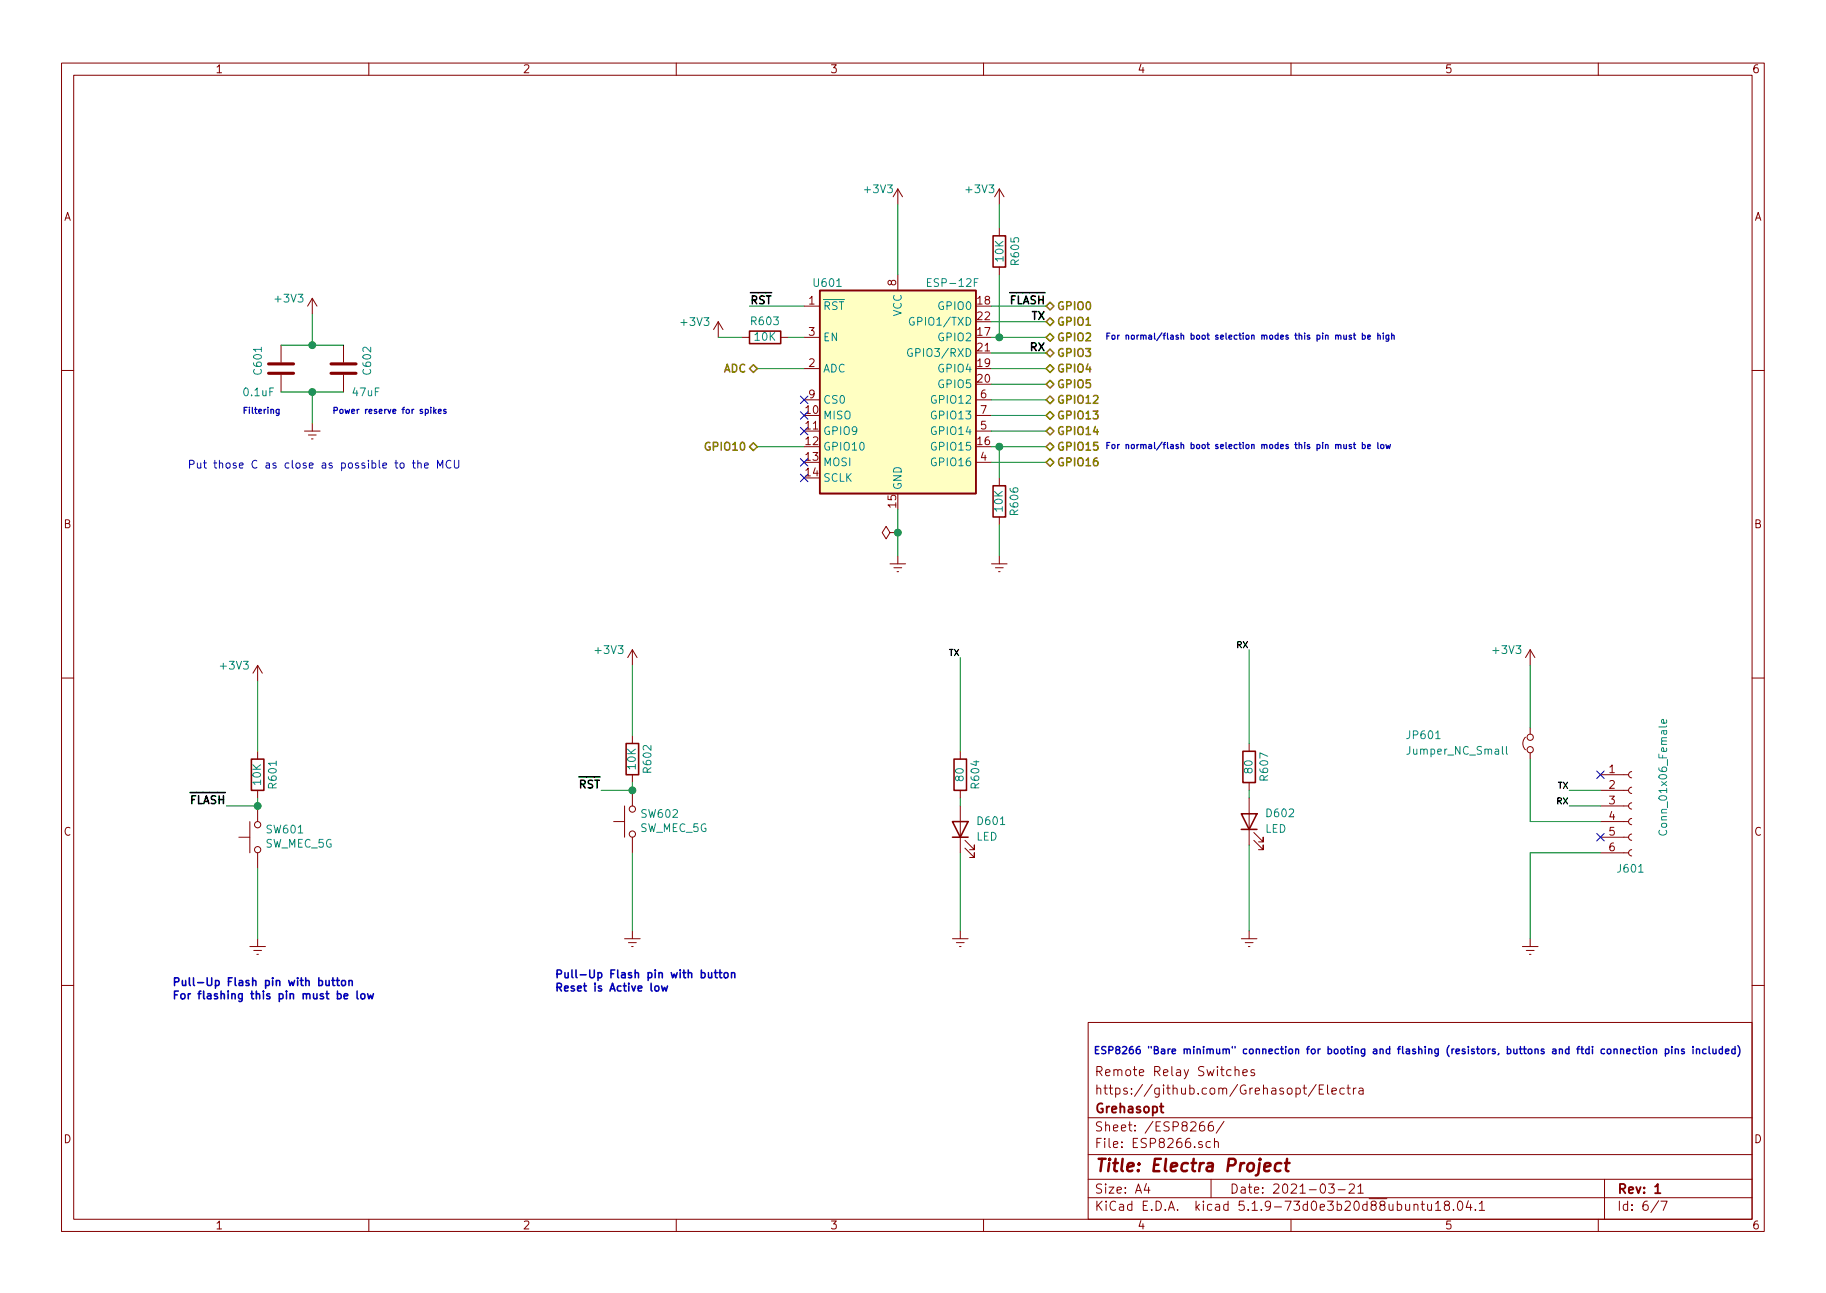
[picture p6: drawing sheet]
EESchema Schematic File Version 4
EELAYER 30 0
EELAYER END
$Descr A4 11693 8268
encoding utf-8
Sheet 6 7
Title "Electra Project"
Date "2021-03-21"
Rev "1"
Comp "Grehasopt"
Comment1 "https://github.com/Grehasopt/Electra"
Comment2 "Remote Relay Switches"
Comment3 ""
Comment4 ""
$EndDescr
$Comp
L power:GNDREF #PWR?
U 1 1
P 5750 3550
AR Path="/6070E99C" Ref="#PWR?"  Part="1" 
AR Path="/606FF326/6070E99C" Ref="#PWR0609"  Part="1" 
AR Path="/60B67EE4/6070E99C" Ref="#PWR?"  Part="1" 
F 0 "#PWR0609" H 5750 3300 50  0001 C CNN
F 1 "GNDREF" H 5755 3377 50  0001 C CNN
F 2 "" H 5750 3550 50  0001 C CNN
F 3 "" H 5750 3550 50  0001 C CNN
	1    5750 3550
	1    0    0    -1  
$EndComp
Wire Wire Line
	6350 2050 6700 2050
Wire Wire Line
	6350 2250 6700 2250
Wire Wire Line
	6350 2350 6700 2350
Wire Wire Line
	6350 2450 6700 2450
Wire Wire Line
	6350 2550 6700 2550
Wire Wire Line
	5750 3550 5750 3400
$Comp
L power:+3V3 #PWR?
U 1 1
P 5750 1300
AR Path="/6070E9AA" Ref="#PWR?"  Part="1" 
AR Path="/606FF326/6070E9AA" Ref="#PWR0608"  Part="1" 
AR Path="/60B67EE4/6070E9AA" Ref="#PWR?"  Part="1" 
F 0 "#PWR0608" H 5750 1150 50  0001 C CNN
F 1 "+3V3" H 5625 1400 50  0000 C CNN
F 2 "" H 5750 1300 50  0001 C CNN
F 3 "" H 5750 1300 50  0001 C CNN
	1    5750 1300
	1    0    0    -1  
$EndComp
$Comp
L Device:R R?
U 1 1
P 6400 1600
AR Path="/6070E9B1" Ref="R?"  Part="1" 
AR Path="/606FF326/6070E9B1" Ref="R605"  Part="1" 
AR Path="/60B67EE4/6070E9B1" Ref="R?"  Part="1" 
F 0 "R605" V 6500 1600 50  0000 C CNN
F 1 "10K" V 6400 1600 50  0000 C CNN
F 2 "Resistor_SMD:R_0603_1608Metric_Pad0.98x0.95mm_HandSolder" V 6330 1600 50  0001 C CNN
F 3 "https://datasheet.lcsc.com/szlcsc/1809140220_UNI-ROYAL-Uniroyal-Elec-0603WAJ0103T5E_C15401.pdf" H 6400 1600 50  0001 C CNN
F 4 "10kΩ ±5% 0.1W ±100ppm/℃ 0603 Chip Resistor - Surface Mount RoHS" H 6400 1600 50  0001 C CNN "Description"
F 5 "C15401" H 6400 1600 50  0001 C CNN "LCSC Part #"
F 6 "UNI-ROYAL(Uniroyal Elec)" H 6400 1600 50  0001 C CNN "Manufacturer"
F 7 "0.1W" H 6400 1600 50  0001 C CNN "Maximum Value"
F 8 "0603WAJ0103T5E" H 6400 1600 50  0001 C CNN "Mfr.Part #"
F 9 "0603" H 6400 1600 50  0001 C CNN "Package Reference"
	1    6400 1600
	1    0    0    -1  
$EndComp
$Comp
L Device:R R?
U 1 1
P 1650 4950
AR Path="/6070E9B7" Ref="R?"  Part="1" 
AR Path="/606FF326/6070E9B7" Ref="R601"  Part="1" 
AR Path="/60B67EE4/6070E9B7" Ref="R?"  Part="1" 
F 0 "R601" V 1550 4950 50  0000 C CNN
F 1 "10K" V 1650 4950 50  0000 C CNN
F 2 "Resistor_SMD:R_0603_1608Metric_Pad0.98x0.95mm_HandSolder" V 1580 4950 50  0001 C CNN
F 3 "https://datasheet.lcsc.com/szlcsc/1809140220_UNI-ROYAL-Uniroyal-Elec-0603WAJ0103T5E_C15401.pdf" H 1650 4950 50  0001 C CNN
F 4 "10kΩ ±5% 0.1W ±100ppm/℃ 0603 Chip Resistor - Surface Mount RoHS" H 1650 4950 50  0001 C CNN "Description"
F 5 "C15401" H 1650 4950 50  0001 C CNN "LCSC Part #"
F 6 "UNI-ROYAL(Uniroyal Elec)" H 1650 4950 50  0001 C CNN "Manufacturer"
F 7 "0.1W" H 1650 4950 50  0001 C CNN "Maximum Value"
F 8 "0603WAJ0103T5E" H 1650 4950 50  0001 C CNN "Mfr.Part #"
F 9 "0603" H 1650 4950 50  0001 C CNN "Package Reference"
	1    1650 4950
	-1   0    0    1   
$EndComp
$Comp
L power:GNDREF #PWR?
U 1 1
P 6400 3550
AR Path="/6070E9BD" Ref="#PWR?"  Part="1" 
AR Path="/606FF326/6070E9BD" Ref="#PWR0612"  Part="1" 
AR Path="/60B67EE4/6070E9BD" Ref="#PWR?"  Part="1" 
F 0 "#PWR0612" H 6400 3300 50  0001 C CNN
F 1 "GNDREF" H 6405 3377 50  0001 C CNN
F 2 "" H 6400 3550 50  0001 C CNN
F 3 "" H 6400 3550 50  0001 C CNN
	1    6400 3550
	1    0    0    -1  
$EndComp
$Comp
L Switch:SW_MEC_5G SW?
U 1 1
P 1650 5350
AR Path="/6070E9C3" Ref="SW?"  Part="1" 
AR Path="/606FF326/6070E9C3" Ref="SW601"  Part="1" 
AR Path="/60B67EE4/6070E9C3" Ref="SW?"  Part="1" 
F 0 "SW601" V 1696 5302 50  0000 R CNN
F 1 "SW_MEC_5G" V 1605 5302 50  0000 R CNN
F 2 "Button_Switch_SMD:SW_SPST_EVQPE1" H 1650 5550 50  0001 C CNN
F 3 "https://datasheet.lcsc.com/szlcsc/2005221232_SHOU-HAN-TS342A2P-WZ_C557591.pdf" H 1650 5550 50  0001 C CNN
F 4 "SMD Tactile Switches RoHS" H 1650 5350 50  0001 C CNN "Description"
F 5 "C557591" H 1650 5350 50  0001 C CNN "LCSC Part #"
F 6 "SHOU HAN" H 1650 5350 50  0001 C CNN "Manufacturer"
F 7 "Pad |<- 3.4mm ->|  [2.1x2mm]" H 1650 5350 50  0001 C CNN "Maximum Value"
F 8 "TS342A2P-WZ" H 1650 5350 50  0001 C CNN "Mfr.Part #"
F 9 "3.95x2.9x2mm" H 1650 5350 50  0001 C CNN "Package Reference"
	1    1650 5350
	0    -1   -1   0   
$EndComp
$Comp
L power:+3V3 #PWR?
U 1 1
P 6400 1300
AR Path="/6070E9C9" Ref="#PWR?"  Part="1" 
AR Path="/606FF326/6070E9C9" Ref="#PWR0611"  Part="1" 
AR Path="/60B67EE4/6070E9C9" Ref="#PWR?"  Part="1" 
F 0 "#PWR0611" H 6400 1150 50  0001 C CNN
F 1 "+3V3" H 6275 1400 50  0000 C CNN
F 2 "" H 6400 1300 50  0001 C CNN
F 3 "" H 6400 1300 50  0001 C CNN
	1    6400 1300
	1    0    0    -1  
$EndComp
$Comp
L power:+3V3 #PWR?
U 1 1
P 1650 4350
AR Path="/6070E9CF" Ref="#PWR?"  Part="1" 
AR Path="/606FF326/6070E9CF" Ref="#PWR0601"  Part="1" 
AR Path="/60B67EE4/6070E9CF" Ref="#PWR?"  Part="1" 
F 0 "#PWR0601" H 1650 4200 50  0001 C CNN
F 1 "+3V3" H 1500 4450 50  0000 C CNN
F 2 "" H 1650 4350 50  0001 C CNN
F 3 "" H 1650 4350 50  0001 C CNN
	1    1650 4350
	1    0    0    -1  
$EndComp
Wire Wire Line
	1650 5100 1650 5150
Wire Wire Line
	1650 4800 1650 4350
Wire Wire Line
	1450 5150 1650 5150
Connection ~ 1650 5150
Wire Wire Line
	6400 1300 6400 1450
Wire Wire Line
	6400 1750 6400 2150
Wire Wire Line
	6400 2150 6350 2150
NoConn ~ 5150 2550
NoConn ~ 5150 2650
NoConn ~ 5150 2750
NoConn ~ 5150 2950
NoConn ~ 5150 3050
Wire Wire Line
	6400 2850 6350 2850
Connection ~ 6400 2850
Wire Wire Line
	6700 2850 6400 2850
Wire Wire Line
	6400 3050 6400 2850
Wire Wire Line
	6400 3350 6400 3550
$Comp
L Device:R R?
U 1 1
P 6400 3200
AR Path="/6070E9EE" Ref="R?"  Part="1" 
AR Path="/606FF326/6070E9EE" Ref="R606"  Part="1" 
AR Path="/60B67EE4/6070E9EE" Ref="R?"  Part="1" 
F 0 "R606" V 6300 3200 50  0000 C CNN
F 1 "10K" V 6400 3200 50  0000 C CNN
F 2 "Resistor_SMD:R_0603_1608Metric_Pad0.98x0.95mm_HandSolder" V 6330 3200 50  0001 C CNN
F 3 "https://datasheet.lcsc.com/szlcsc/1809140220_UNI-ROYAL-Uniroyal-Elec-0603WAJ0103T5E_C15401.pdf" H 6400 3200 50  0001 C CNN
F 4 "10kΩ ±5% 0.1W ±100ppm/℃ 0603 Chip Resistor - Surface Mount RoHS" H 6400 3200 50  0001 C CNN "Description"
F 5 "C15401" H 6400 3200 50  0001 C CNN "LCSC Part #"
F 6 "UNI-ROYAL(Uniroyal Elec)" H 6400 3200 50  0001 C CNN "Manufacturer"
F 7 "0.1W" H 6400 3200 50  0001 C CNN "Maximum Value"
F 8 "0603WAJ0103T5E" H 6400 3200 50  0001 C CNN "Mfr.Part #"
F 9 "0603" H 6400 3200 50  0001 C CNN "Package Reference"
	1    6400 3200
	-1   0    0    1   
$EndComp
Wire Wire Line
	5150 2150 5050 2150
Wire Wire Line
	5150 1950 4800 1950
Wire Wire Line
	5150 2850 4850 2850
Wire Wire Line
	4850 2350 5150 2350
$Comp
L Device:R R?
U 1 1
P 4900 2150
AR Path="/6070EA17" Ref="R?"  Part="1" 
AR Path="/606FF326/6070EA17" Ref="R603"  Part="1" 
AR Path="/60B67EE4/6070EA17" Ref="R?"  Part="1" 
F 0 "R603" V 5000 2150 50  0000 C CNN
F 1 "10K" V 4900 2150 50  0000 C CNN
F 2 "Resistor_SMD:R_0603_1608Metric_Pad0.98x0.95mm_HandSolder" V 4830 2150 50  0001 C CNN
F 3 "https://datasheet.lcsc.com/szlcsc/1809140220_UNI-ROYAL-Uniroyal-Elec-0603WAJ0103T5E_C15401.pdf" H 4900 2150 50  0001 C CNN
F 4 "10kΩ ±5% 0.1W ±100ppm/℃ 0603 Chip Resistor - Surface Mount RoHS" H 4900 2150 50  0001 C CNN "Description"
F 5 "C15401" H 4900 2150 50  0001 C CNN "LCSC Part #"
F 6 "UNI-ROYAL(Uniroyal Elec)" H 4900 2150 50  0001 C CNN "Manufacturer"
F 7 "0.1W" H 4900 2150 50  0001 C CNN "Maximum Value"
F 8 "0603WAJ0103T5E" H 4900 2150 50  0001 C CNN "Mfr.Part #"
F 9 "0603" H 4900 2150 50  0001 C CNN "Package Reference"
	1    4900 2150
	0    -1   -1   0   
$EndComp
$Comp
L power:+3V3 #PWR?
U 1 1
P 4600 2150
AR Path="/6070EA1D" Ref="#PWR?"  Part="1" 
AR Path="/606FF326/6070EA1D" Ref="#PWR0607"  Part="1" 
AR Path="/60B67EE4/6070EA1D" Ref="#PWR?"  Part="1" 
F 0 "#PWR0607" H 4600 2000 50  0001 C CNN
F 1 "+3V3" H 4450 2250 50  0000 C CNN
F 2 "" H 4600 2150 50  0001 C CNN
F 3 "" H 4600 2150 50  0001 C CNN
	1    4600 2150
	1    0    0    -1  
$EndComp
Wire Wire Line
	4750 2150 4600 2150
Wire Wire Line
	6350 2750 6700 2750
Wire Wire Line
	6350 2950 6700 2950
$Comp
L Device:R R?
U 1 1
P 4050 4850
AR Path="/6070EA33" Ref="R?"  Part="1" 
AR Path="/606FF326/6070EA33" Ref="R602"  Part="1" 
AR Path="/60B67EE4/6070EA33" Ref="R?"  Part="1" 
F 0 "R602" V 3950 4850 50  0000 C CNN
F 1 "10K" V 4050 4850 50  0000 C CNN
F 2 "Resistor_SMD:R_0603_1608Metric_Pad0.98x0.95mm_HandSolder" V 3980 4850 50  0001 C CNN
F 3 "https://datasheet.lcsc.com/szlcsc/1809140220_UNI-ROYAL-Uniroyal-Elec-0603WAJ0103T5E_C15401.pdf" H 4050 4850 50  0001 C CNN
F 4 "10kΩ ±5% 0.1W ±100ppm/℃ 0603 Chip Resistor - Surface Mount RoHS" H 4050 4850 50  0001 C CNN "Description"
F 5 "C15401" H 4050 4850 50  0001 C CNN "LCSC Part #"
F 6 "UNI-ROYAL(Uniroyal Elec)" H 4050 4850 50  0001 C CNN "Manufacturer"
F 7 "0.1W" H 4050 4850 50  0001 C CNN "Maximum Value"
F 8 "0603WAJ0103T5E" H 4050 4850 50  0001 C CNN "Mfr.Part #"
F 9 "0603" H 4050 4850 50  0001 C CNN "Package Reference"
	1    4050 4850
	-1   0    0    1   
$EndComp
$Comp
L Switch:SW_MEC_5G SW?
U 1 1
P 4050 5250
AR Path="/6070EA39" Ref="SW?"  Part="1" 
AR Path="/606FF326/6070EA39" Ref="SW602"  Part="1" 
AR Path="/60B67EE4/6070EA39" Ref="SW?"  Part="1" 
F 0 "SW602" V 4096 5202 50  0000 R CNN
F 1 "SW_MEC_5G" V 4005 5202 50  0000 R CNN
F 2 "Button_Switch_SMD:SW_SPST_EVQPE1" H 4050 5450 50  0001 C CNN
F 3 "https://datasheet.lcsc.com/szlcsc/2005221232_SHOU-HAN-TS342A2P-WZ_C557591.pdf" H 4050 5450 50  0001 C CNN
F 4 "SMD Tactile Switches RoHS" H 4050 5250 50  0001 C CNN "Description"
F 5 "C557591" H 4050 5250 50  0001 C CNN "LCSC Part #"
F 6 "SHOU HAN" H 4050 5250 50  0001 C CNN "Manufacturer"
F 7 "Pad |<- 3.4mm ->|  [2.1x2mm]" H 4050 5250 50  0001 C CNN "Maximum Value"
F 8 "TS342A2P-WZ" H 4050 5250 50  0001 C CNN "Mfr.Part #"
F 9 "3.95x2.9x2mm" H 4050 5250 50  0001 C CNN "Package Reference"
	1    4050 5250
	0    -1   -1   0   
$EndComp
$Comp
L power:+3V3 #PWR?
U 1 1
P 4050 4250
AR Path="/6070EA3F" Ref="#PWR?"  Part="1" 
AR Path="/606FF326/6070EA3F" Ref="#PWR0605"  Part="1" 
AR Path="/60B67EE4/6070EA3F" Ref="#PWR?"  Part="1" 
F 0 "#PWR0605" H 4050 4100 50  0001 C CNN
F 1 "+3V3" H 3900 4350 50  0000 C CNN
F 2 "" H 4050 4250 50  0001 C CNN
F 3 "" H 4050 4250 50  0001 C CNN
	1    4050 4250
	1    0    0    -1  
$EndComp
$Comp
L power:GNDREF #PWR?
U 1 1
P 4050 5950
AR Path="/6070EA45" Ref="#PWR?"  Part="1" 
AR Path="/606FF326/6070EA45" Ref="#PWR0606"  Part="1" 
AR Path="/60B67EE4/6070EA45" Ref="#PWR?"  Part="1" 
F 0 "#PWR0606" H 4050 5700 50  0001 C CNN
F 1 "GNDREF" H 4055 5777 50  0001 C CNN
F 2 "" H 4050 5950 50  0001 C CNN
F 3 "" H 4050 5950 50  0001 C CNN
	1    4050 5950
	1    0    0    -1  
$EndComp
Wire Wire Line
	4050 5000 4050 5050
Wire Wire Line
	4050 4700 4050 4250
Wire Wire Line
	3850 5050 4050 5050
Connection ~ 4050 5050
Text Label 4800 1950 0    50   ~ 10
~RST
Text Label 3850 5050 2    50   ~ 10
~RST
$Comp
L RF_Module:ESP-12F U?
U 1 1
P 5750 2550
AR Path="/6070E996" Ref="U?"  Part="1" 
AR Path="/606FF326/6070E996" Ref="U601"  Part="1" 
AR Path="/60B67EE4/6070E996" Ref="U?"  Part="1" 
F 0 "U601" H 5300 3300 50  0000 C CNN
F 1 "ESP-12F" H 6100 3300 50  0000 C CNN
F 2 "RF_Module:ESP-12E" H 5750 2550 50  0001 C CNN
F 3 "https://datasheet.lcsc.com/szlcsc/2102191804_Ai-Thinker-ESP-12F-ESP8266MOD_C82891.pdf" H 5400 2650 50  0001 C CNN
F 4 "ESP-12F(ESP8266MOD)" H 5750 2550 50  0001 C CNN "Mfr.Part #"
F 5 "Ai-Thinker" H 5750 2550 50  0001 C CNN "Manufacturer"
F 6 " C82891" H 5750 2550 50  0001 C CNN "LCSC Part #"
F 7 "WIFI Module WIFI Modules RoHS" H 5750 2550 50  0001 C CNN "Description"
F 8 "3.3V" H 5750 2550 50  0001 C CNN "Maximum Value"
F 9 "WIFI Module" H 5750 2550 50  0001 C CNN "Package Reference"
	1    5750 2550
	1    0    0    -1  
$EndComp
Wire Wire Line
	6350 2650 6700 2650
Text HLabel 6700 2850 2    50   BiDi ~ 10
GPIO15
Text HLabel 6700 2350 2    50   BiDi ~ 10
GPIO4
Text HLabel 6700 2450 2    50   BiDi ~ 10
GPIO5
Text HLabel 6700 2550 2    50   BiDi ~ 10
GPIO12
Text HLabel 6700 2650 2    50   BiDi ~ 10
GPIO13
Text HLabel 6700 2750 2    50   BiDi ~ 10
GPIO14
Text HLabel 6700 2950 2    50   BiDi ~ 10
GPIO16
Wire Wire Line
	6350 1950 6700 1950
Text Label 1450 5150 2    50   ~ 10
~FLASH
Text Label 6700 1950 2    50   ~ 10
~FLASH
Text Label 6700 2050 2    50   ~ 10
TX
Text Label 6700 2250 2    50   ~ 10
RX
Wire Wire Line
	6400 2150 6700 2150
Connection ~ 6400 2150
$Comp
L Connector:Conn_01x06_Female J601
U 1 1
P 10450 5150
F 0 "J601" H 10350 4750 50  0000 L CNN
F 1 "Conn_01x06_Female" V 10650 4950 50  0000 L CNN
F 2 "Connector_PinHeader_2.54mm:PinHeader_1x06_P2.54mm_Vertical" H 10450 5150 50  0001 C CNN
F 3 "-" H 10450 5150 50  0001 C CNN
F 4 "-" H 10450 5150 50  0001 C CNN "Description"
F 5 "-" H 10450 5150 50  0001 C CNN "LCSC Part #"
F 6 "-" H 10450 5150 50  0001 C CNN "Manufacturer"
F 7 "-" H 10450 5150 50  0001 C CNN "Maximum Value"
F 8 "-" H 10450 5150 50  0001 C CNN "Mfr.Part #"
F 9 "2.54mm 1x6" H 10450 5150 50  0001 C CNN "Package Reference"
	1    10450 5150
	1    0    0    -1  
$EndComp
NoConn ~ 10250 4950
NoConn ~ 10250 5350
$Comp
L power:GNDREF #PWR?
U 1 1
P 9800 6000
AR Path="/6082871C" Ref="#PWR?"  Part="1" 
AR Path="/606FF326/6082871C" Ref="#PWR0615"  Part="1" 
AR Path="/60B67EE4/6082871C" Ref="#PWR?"  Part="1" 
F 0 "#PWR0615" H 9800 5750 50  0001 C CNN
F 1 "GNDREF" H 9805 5827 50  0001 C CNN
F 2 "" H 9800 6000 50  0001 C CNN
F 3 "" H 9800 6000 50  0001 C CNN
	1    9800 6000
	1    0    0    -1  
$EndComp
Text Label 10050 5050 2    39   ~ 8
TX
Text Label 10050 5150 2    39   ~ 8
RX
$Comp
L power:+3V3 #PWR?
U 1 1
P 9800 4250
AR Path="/6082E114" Ref="#PWR?"  Part="1" 
AR Path="/606FF326/6082E114" Ref="#PWR0614"  Part="1" 
AR Path="/60B67EE4/6082E114" Ref="#PWR?"  Part="1" 
F 0 "#PWR0614" H 9800 4100 50  0001 C CNN
F 1 "+3V3" H 9650 4350 50  0000 C CNN
F 2 "" H 9800 4250 50  0001 C CNN
F 3 "" H 9800 4250 50  0001 C CNN
	1    9800 4250
	1    0    0    -1  
$EndComp
Text Notes 7000 6750 0    46   ~ 9
ESP8266 "Bare minimum" connection for booting and flashing (resistors, buttons and ftdi connection pins included)
Wire Wire Line
	4050 5950 4050 5450
Text HLabel 6700 2150 2    50   BiDi ~ 10
GPIO2
Text HLabel 6700 2250 2    50   BiDi ~ 10
GPIO3
Text HLabel 6700 2050 2    50   BiDi ~ 10
GPIO1
Text HLabel 6700 1950 2    50   BiDi ~ 10
GPIO0
Text HLabel 4850 2850 0    50   BiDi ~ 10
GPIO10
Text HLabel 4850 2350 0    50   BiDi ~ 10
ADC
$Comp
L Device:R R?
U 1 1
P 8000 4900
AR Path="/608D43C6" Ref="R?"  Part="1" 
AR Path="/606FF326/608D43C6" Ref="R607"  Part="1" 
AR Path="/60B67EE4/608D43C6" Ref="R?"  Part="1" 
F 0 "R607" V 7900 4900 50  0000 C CNN
F 1 "80" V 8000 4900 50  0000 C CNN
F 2 "Resistor_SMD:R_0603_1608Metric_Pad0.98x0.95mm_HandSolder" V 7930 4900 50  0001 C CNN
F 3 "https://datasheet.lcsc.com/szlcsc/1912111437_BOURNS-CR0603-FX-80R6ELF_C202954.pdf" H 8000 4900 50  0001 C CNN
F 4 " 	80.6Ω ±1% 0.1W ±100ppm/℃ 0603 Chip Resistor - Surface Mount RoHS" H 8000 4900 50  0001 C CNN "Description"
F 5 "C202954" H 8000 4900 50  0001 C CNN "LCSC Part #"
F 6 "BOURNS" H 8000 4900 50  0001 C CNN "Manufacturer"
F 7 "0.1W" H 8000 4900 50  0001 C CNN "Maximum Value"
F 8 "CR0603-FX-80R6ELF" H 8000 4900 50  0001 C CNN "Mfr.Part #"
F 9 "0603" H 8000 4900 50  0001 C CNN "Package Reference"
	1    8000 4900
	-1   0    0    1   
$EndComp
$Comp
L Device:LED D602
U 1 1
P 8000 5250
F 0 "D602" V 8050 5150 50  0000 R CNN
F 1 "LED" V 7950 5150 50  0000 R CNN
F 2 "LED_SMD:LED_0603_1608Metric_Pad1.05x0.95mm_HandSolder" H 8000 5250 50  0001 C CNN
F 3 "https://datasheet.lcsc.com/szlcsc/2008201033_Foshan-NationStar-Optoelectronics-NCD0603Y1_C84268.pdf" H 8000 5250 50  0001 C CNN
F 4 "Yellow 586~595nm 0603 Light Emitting Diodes (LED) RoHS" H 8000 5250 50  0001 C CNN "Description"
F 5 "C84268" H 8000 5250 50  0001 C CNN "LCSC Part #"
F 6 "Foshan NationStar Optoelectronics" H 8000 5250 50  0001 C CNN "Manufacturer"
F 7 "15mA" H 8000 5250 50  0001 C CNN "Maximum Value"
F 8 "NCD0603Y1" H 8000 5250 50  0001 C CNN "Mfr.Part #"
F 9 "0603" H 8000 5250 50  0001 C CNN "Package Reference"
	1    8000 5250
	0    -1   -1   0   
$EndComp
$Comp
L power:GNDREF #PWR?
U 1 1
P 8000 5950
AR Path="/608E153E" Ref="#PWR?"  Part="1" 
AR Path="/606FF326/608E153E" Ref="#PWR0613"  Part="1" 
AR Path="/60B67EE4/608E153E" Ref="#PWR?"  Part="1" 
F 0 "#PWR0613" H 8000 5700 50  0001 C CNN
F 1 "GNDREF" H 8005 5777 50  0001 C CNN
F 2 "" H 8000 5950 50  0001 C CNN
F 3 "" H 8000 5950 50  0001 C CNN
	1    8000 5950
	1    0    0    -1  
$EndComp
$Comp
L power:GNDREF #PWR?
U 1 1
P 6150 5950
AR Path="/608E1CBA" Ref="#PWR?"  Part="1" 
AR Path="/606FF326/608E1CBA" Ref="#PWR0610"  Part="1" 
AR Path="/60B67EE4/608E1CBA" Ref="#PWR?"  Part="1" 
F 0 "#PWR0610" H 6150 5700 50  0001 C CNN
F 1 "GNDREF" H 6155 5777 50  0001 C CNN
F 2 "" H 6150 5950 50  0001 C CNN
F 3 "" H 6150 5950 50  0001 C CNN
	1    6150 5950
	1    0    0    -1  
$EndComp
Wire Wire Line
	8000 5950 8000 5400
Wire Wire Line
	8000 5100 8000 5050
Wire Wire Line
	10050 5050 10250 5050
Wire Wire Line
	10050 5150 10250 5150
Wire Wire Line
	6150 5950 6150 5450
$Comp
L Device:LED D601
U 1 1
P 6150 5300
F 0 "D601" V 6200 5200 50  0000 R CNN
F 1 "LED" V 6100 5200 50  0000 R CNN
F 2 "LED_SMD:LED_0603_1608Metric_Pad1.05x0.95mm_HandSolder" H 6150 5300 50  0001 C CNN
F 3 "https://datasheet.lcsc.com/szlcsc/2008201033_Foshan-NationStar-Optoelectronics-NCD0603Y1_C84268.pdf" H 6150 5300 50  0001 C CNN
F 4 "Yellow 586~595nm 0603 Light Emitting Diodes (LED) RoHS" H 6150 5300 50  0001 C CNN "Description"
F 5 "C84268" H 6150 5300 50  0001 C CNN "LCSC Part #"
F 6 "Foshan NationStar Optoelectronics" H 6150 5300 50  0001 C CNN "Manufacturer"
F 7 "15mA" H 6150 5300 50  0001 C CNN "Maximum Value"
F 8 "NCD0603Y1" H 6150 5300 50  0001 C CNN "Mfr.Part #"
F 9 "0603" H 6150 5300 50  0001 C CNN "Package Reference"
	1    6150 5300
	0    -1   -1   0   
$EndComp
Wire Wire Line
	6150 5150 6150 5100
$Comp
L Device:R R?
U 1 1
P 6150 4950
AR Path="/608D4A64" Ref="R?"  Part="1" 
AR Path="/606FF326/608D4A64" Ref="R604"  Part="1" 
AR Path="/60B67EE4/608D4A64" Ref="R?"  Part="1" 
F 0 "R604" V 6050 4950 50  0000 C CNN
F 1 "80" V 6150 4950 50  0000 C CNN
F 2 "Resistor_SMD:R_0603_1608Metric_Pad0.98x0.95mm_HandSolder" V 6080 4950 50  0001 C CNN
F 3 "https://datasheet.lcsc.com/szlcsc/1912111437_BOURNS-CR0603-FX-80R6ELF_C202954.pdf" H 6150 4950 50  0001 C CNN
F 4 " 	80.6Ω ±1% 0.1W ±100ppm/℃ 0603 Chip Resistor - Surface Mount RoHS" H 6150 4950 50  0001 C CNN "Description"
F 5 "C202954" H 6150 4950 50  0001 C CNN "LCSC Part #"
F 6 "BOURNS" H 6150 4950 50  0001 C CNN "Manufacturer"
F 7 "0.1W" H 6150 4950 50  0001 C CNN "Maximum Value"
F 8 "CR0603-FX-80R6ELF" H 6150 4950 50  0001 C CNN "Mfr.Part #"
F 9 "0603" H 6150 4950 50  0001 C CNN "Package Reference"
	1    6150 4950
	-1   0    0    1   
$EndComp
Text Label 6150 4200 2    39   ~ 8
TX
Text Label 8000 4150 2    39   ~ 8
RX
Wire Wire Line
	6150 4200 6150 4800
Wire Wire Line
	8000 4150 8000 4750
Text Notes 7075 2175 0    39   ~ 8
For normal/flash boot selection modes this pin must be high
Text Notes 7075 2875 0    39   ~ 8
For normal/flash boot selection modes this pin must be low
Text Notes 3550 6350 0    50   ~ 10
Pull-Up Flash pin with button\nReset is Active low
$Comp
L power:+3V3 #PWR?
U 1 1
P 2000 2000
AR Path="/609CCD7D" Ref="#PWR?"  Part="1" 
AR Path="/606FF326/609CCD7D" Ref="#PWR0603"  Part="1" 
AR Path="/60B67EE4/609CCD7D" Ref="#PWR?"  Part="1" 
F 0 "#PWR0603" H 2000 1850 50  0001 C CNN
F 1 "+3V3" H 1850 2100 50  0000 C CNN
F 2 "" H 2000 2000 50  0001 C CNN
F 3 "" H 2000 2000 50  0001 C CNN
	1    2000 2000
	1    0    0    -1  
$EndComp
$Comp
L power:GNDREF #PWR?
U 1 1
P 2000 2700
AR Path="/609CD49E" Ref="#PWR?"  Part="1" 
AR Path="/606FF326/609CD49E" Ref="#PWR0604"  Part="1" 
AR Path="/60B67EE4/609CD49E" Ref="#PWR?"  Part="1" 
F 0 "#PWR0604" H 2000 2450 50  0001 C CNN
F 1 "GNDREF" H 2005 2527 50  0001 C CNN
F 2 "" H 2000 2700 50  0001 C CNN
F 3 "" H 2000 2700 50  0001 C CNN
	1    2000 2700
	1    0    0    -1  
$EndComp
$Comp
L Device:C C602
U 1 1
P 2200 2350
F 0 "C602" V 2350 2300 50  0000 L CNN
F 1 "47uF" H 2250 2200 50  0000 L CNN
F 2 "Capacitor_SMD:C_0603_1608Metric_Pad1.08x0.95mm_HandSolder" H 2238 2200 50  0001 C CNN
F 3 "https://datasheet.lcsc.com/szlcsc/1811081617_Murata-Electronics-GRM188R60J476ME15D_C140782.pdf" H 2200 2350 50  0001 C CNN
F 4 "47uF ±20% 6.3V X5R 0603 Multilayer Ceramic Capacitors MLCC - SMD/SMT RoHS" H 2200 2350 50  0001 C CNN "Description"
F 5 "C140782" H 2200 2350 50  0001 C CNN "LCSC Part #"
F 6 "Murata Electronics" H 2200 2350 50  0001 C CNN "Manufacturer"
F 7 "6.3V" H 2200 2350 50  0001 C CNN "Maximum Value"
F 8 "GRM188R60J476ME15D" H 2200 2350 50  0001 C CNN "Mfr.Part #"
F 9 "0603" H 2200 2350 50  0001 C CNN "Package Reference"
	1    2200 2350
	1    0    0    -1  
$EndComp
Wire Wire Line
	1800 2200 2000 2200
Wire Wire Line
	1800 2500 2000 2500
Wire Wire Line
	2000 2700 2000 2500
Connection ~ 2000 2500
Wire Wire Line
	2000 2500 2200 2500
Wire Wire Line
	2000 2200 2000 2000
Connection ~ 2000 2200
Wire Wire Line
	2000 2200 2200 2200
$Comp
L Device:C C601
U 1 1
P 1800 2350
F 0 "C601" V 1650 2300 50  0000 L CNN
F 1 "0.1uF" H 1550 2200 50  0000 L CNN
F 2 "Capacitor_SMD:C_0603_1608Metric_Pad1.08x0.95mm_HandSolder" H 1838 2200 50  0001 C CNN
F 3 "https://datasheet.lcsc.com/szlcsc/2003171533_TORCH-C0603B104K500NT_C478888.pdf" H 1800 2350 50  0001 C CNN
F 4 "100nF ±10% 50V X7R 0603 Multilayer Ceramic Capacitors MLCC - SMD/SMT RoHS" H 1800 2350 50  0001 C CNN "Description"
F 5 "C478888" H 1800 2350 50  0001 C CNN "LCSC Part #"
F 6 "TORCH" H 1800 2350 50  0001 C CNN "Manufacturer"
F 7 "50V" H 1800 2350 50  0001 C CNN "Maximum Value"
F 8 "C0603B104K500NT" H 1800 2350 50  0001 C CNN "Mfr.Part #"
F 9 "0603" H 1800 2350 50  0001 C CNN "Package Reference"
	1    1800 2350
	1    0    0    -1  
$EndComp
Text Notes 1550 2650 0    39   ~ 8
Filtering
Text Notes 2125 2650 0    39   ~ 8
Power reserve for spikes
Wire Wire Line
	10250 5450 9800 5450
Wire Wire Line
	9800 5450 9800 6000
Text Notes 1100 6400 0    50   ~ 10
Pull-Up Flash pin with button\nFor flashing this pin must be low\n
Text Notes 1200 3000 0    50   ~ 0
Put those C as close as possible to the MCU 
Wire Wire Line
	1650 5550 1650 6000
$Comp
L power:GNDREF #PWR?
U 1 1
P 1650 6000
AR Path="/60B7B5E0" Ref="#PWR?"  Part="1" 
AR Path="/606FF326/60B7B5E0" Ref="#PWR0602"  Part="1" 
AR Path="/60B67EE4/60B7B5E0" Ref="#PWR?"  Part="1" 
F 0 "#PWR0602" H 1650 5750 50  0001 C CNN
F 1 "GNDREF" H 1655 5827 50  0001 C CNN
F 2 "" H 1650 6000 50  0001 C CNN
F 3 "" H 1650 6000 50  0001 C CNN
	1    1650 6000
	1    0    0    -1  
$EndComp
$Comp
L power:PWR_FLAG #FLG0601
U 1 1
P 5750 3400
F 0 "#FLG0601" H 5750 3475 50  0001 C CNN
F 1 "PWR_FLAG" V 5750 3528 50  0001 L CNN
F 2 "" H 5750 3400 50  0001 C CNN
F 3 "~" H 5750 3400 50  0001 C CNN
	1    5750 3400
	0    -1   -1   0   
$EndComp
Connection ~ 5750 3400
Wire Wire Line
	5750 3400 5750 3250
Wire Wire Line
	5750 1300 5750 1750
$Comp
L Device:Jumper_NC_Small JP601
U 1 1
P 9800 4750
F 0 "JP601" V 9850 5550 50  0000 R CNN
F 1 "Jumper_NC_Small" V 9750 5550 50  0000 R CNN
F 2 "Jumper:SolderJumper-2_P1.3mm_Bridged_RoundedPad1.0x1.5mm" H 9800 4750 50  0001 C CNN
F 3 "~" H 9800 4750 50  0001 C CNN
F 4 "-" H 9800 4750 50  0001 C CNN "Description"
F 5 "-" H 9800 4750 50  0001 C CNN "LCSC Part #"
F 6 "-" H 9800 4750 50  0001 C CNN "Manufacturer"
F 7 "-" H 9800 4750 50  0001 C CNN "Maximum Value"
F 8 "-" H 9800 4750 50  0001 C CNN "Mfr.Part #"
F 9 "-" H 9800 4750 50  0001 C CNN "Package Reference"
	1    9800 4750
	0    -1   -1   0   
$EndComp
Wire Wire Line
	9800 4250 9800 4650
Wire Wire Line
	9800 4850 9800 5250
Wire Wire Line
	9800 5250 10250 5250
$EndSCHEMATC
